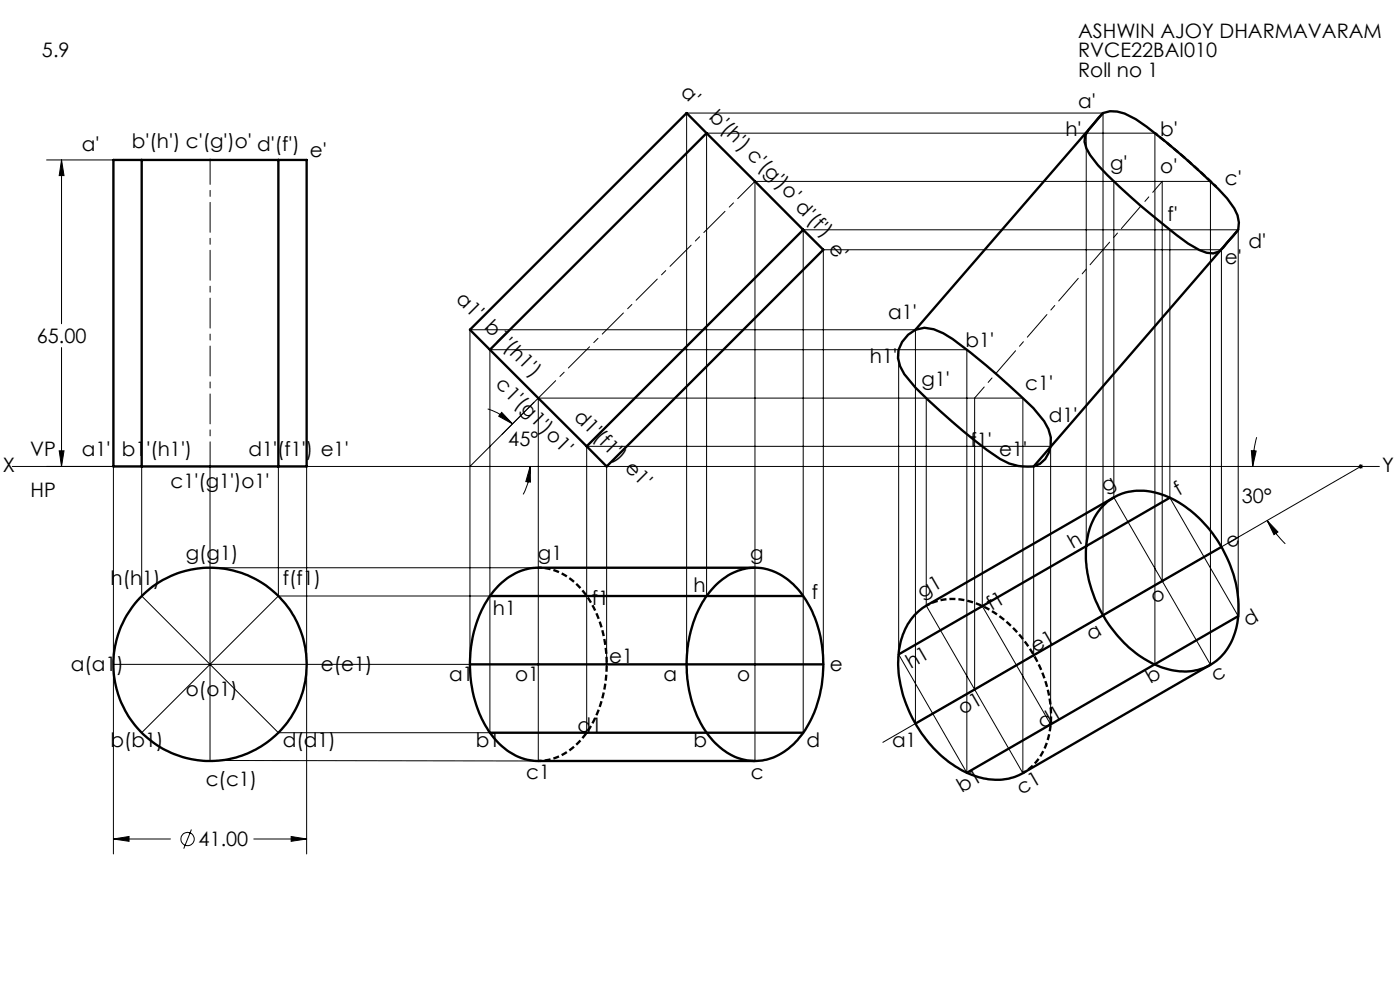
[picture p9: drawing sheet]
<svg xmlns="http://www.w3.org/2000/svg" width="297mm" height="210mm" viewBox="0 0 297 210" stroke-linecap="round" stroke-linejoin="round" font-family="sans-serif">
<g fill="none" stroke="#000" stroke-width=".21">
<path d="M9.9 33.9h33.4M13.1 33.9l.5 3.3h-1zM13.1 33.9v34.8M230.5 28l-.1 87.8M236.3 38.5v67l10.3 17.8M246.6 38.5v84.8M248.2 48.7v56.9l14.5 25.1v-82h-92.3v106.7M259.1 53h-84.4v87.9M259.1 53v63M259.1 53h-.2M13.1 73.7v25.2M190.6 74.2v64.6l14.5 25.1v-89.7h-101.2v81.2h-44.8l-29-29v-27.5"/>
<path d="M2.6 98.9h290M12.6 95.6h1l-.5 3.3zM24.1 98.9v42h75.6v-71h94.5v83.6M44.6 98.9v62.5M59.1 98.9v27.5M65.1 98.9v42M103.5 86.7a12.9 12.9 0 0 1 5.2 3.2M106.4 87.5l2.3 2.4-2.9-1.6zM112.5 98.9v3.4l-1-.1zM112.5 98.9a12.9 12.9 0 0 1-1.5 6M113.3 85.3l-6.8 6.9M114.2 84.4v77l-67.7-.1"/>
<path d="M114.2 84.4h102.8v79.6l-20.5-35.5v-44.1M114.2 84.4l-14.5 14.5M128.7 98.9v42M206.8 84.4v61.9M208.4 94.7v33.9l14.5 25.1v-59h-98.4v60.7M219.3 98.9v40.1M265.5 95.6l1 .1-.8 3.2zM266.6 92.7l-.2 .7a24.4 24.4 0 0 0-.7 5.5M288.3 98.6l.7 .7M288.7 98.5v.9M288.7 98.9l-101.4 58.6M289 98.6l-.7 .7"/>
<path d="M268.8 110.4l2.3 2.4-.8 .6zM268.8 110.4a23.6 23.6 0 0 0 3.9 4.9M44.6 120.4h69.6M59.1 126.4l-29 29M59.1 126.4h44.8M149.9 126.4v-98.2h95.1v112.7M234 130.5v-106.5h-88.3v116.9M246.6 123.3l10.2 17.7v-102.5h-96.6v122.9M24.1 142.2v38.9M65.1 142.2v38.9M24.1 178l3.3-.6v1.1zM24.1 178h12.1"/>
<path d="M40.6 176l-1.6 4M53.8 178h11.3M61.8 177.4l3.3 .6-3.3 .5z"/>
<circle cx="39.8" cy="178" r="1.41"/>
</g>
<g fill="none" stroke="#000" stroke-width=".5">
<path d="M24.1 33.9h41v65h-41zM30.1 33.9v65M59.1 33.9v65M149.9 28.2l-4.2-4.2-46 45.9 24.8 24.8M149.9 28.2l-46 46M149.9 28.2l20.5 20.5M234 24l-39.8 45.9M234 24a7.4 7.4 0 0 1 6.9 1.3 134.5 134.5 0 0 1 19.4 16.8l1.5 2.1 .7 1.5 .3 1.5-.1 1.5M234 24l-3 3.5-.8 1.3-.1 1.3 .4 1.4 .7 1.4a65.7 65.7 0 0 0 10.8 10.8l2.3 1.9a62.6 62.6 0 0 0 10.2 7.4l1.5 .6 1.4 .2 1.2-.4 .9-.9 3.2-3.8M170.4 48.7l4.3 4.3-46 45.9-4.2-4.2M170.4 48.7l-45.9 46M262.7 48.7l-43.4 50.2"/>
<path d="M192.7 71l1.5-1.1 1.9-.4 2 .3 2 .9a98.2 98.2 0 0 1 14 11.1l5.1 4.8 2.3 2.8a6.3 6.3 0 0 1-.9 9l-1.3 .5a11.8 11.8 0 0 1-7.1-1.5 126.7 126.7 0 0 1-18-15.2l-2.4-2.8a5.9 5.9 0 0 1 .9-8.4zM234.1 107.2a11.9 11.9 0 0 1 13.5-1.9 26.6 26.6 0 0 1 15 26.3 11.9 11.9 0 0 1-8.1 10.4 15.2 15.2 0 0 1-12.7-2.9 27.2 27.2 0 0 1-11.4-23.3 13.8 13.8 0 0 1 3.7-8.6zM236.3 105.5l-39.8 23a13.1 13.1 0 0 0-5.9 11.4 27 27 0 0 0 14.5 24 12.9 12.9 0 0 0 11.9 .1l39.8-23M248.2 105.6l-57.6 33.2M259.1 116l-64.9 37.5M103.9 126.4h66.5M152 123.9a11.2 11.2 0 0 1 16.6 .4 24.7 24.7 0 0 1 5.9 19.7 21.9 21.9 0 0 1-7.2 14.8 11.1 11.1 0 0 1-15.5-1.1 24.5 24.5 0 0 1-6-19.5 22.5 22.5 0 0 1 6.2-14.3zM160.2 120.4h-46a13.1 13.1 0 0 0-10.9 7 27 27 0 0 0 .6 28 13 13 0 0 0 10.3 6h46M262.7 130.7l-57.6 33.2M99.7 140.9h75M103.9 155.4h66.5"/>
<circle cx="44.6" cy="140.9" r="20.5"/>
</g>
<path d="M245 28.2l7.2 6.1 5.8 5.3M114.2 161.4a13.1 13.1 0 0 0 10.9-6.9 26.9 26.9 0 0 0-1-28.5 12.6 12.6 0 0 0-9.9-5.6M217 164a13.1 13.1 0 0 0 6-11.5 26.9 26.9 0 0 0-15.1-24.2 12.6 12.6 0 0 0-11.4 .2" fill="none" stroke="#000" stroke-width=".5" stroke-dasharray="1.3 .6" stroke-dashoffset=".6" stroke-linecap="butt"/>
<path d="M44.6 98.9v-65M114.2 84.4l46-45.9" fill="none" stroke="#000" stroke-width=".21" stroke-dasharray="6.3 1.3 1.3 1.3" stroke-dashoffset="1.2"/>
<path d="M246.6 38.5l-39.8 45.9" fill="none" stroke="#000" stroke-width=".21" stroke-dasharray="6.3 1.3 1.3 1.3" stroke-dashoffset="3.3"/>
<path d="M24.1 178l3.3-.6v1.1zM61.8 177.4l3.3 .6-3.3 .5zM112.5 98.9v3.4l-1-.1zM106.4 87.5l2.3 2.4-2.9-1.6zM265.5 95.6l1 .1-.8 3.2zM268.8 110.4l2.3 2.4-.8 .6zM12.6 95.6h1l-.5 3.3zM13.1 33.9l.5 3.3h-1z" fill="#000"/>
<g font-size="4.2">
<text x="228.7" y="8">ASHWIN AJOY DHARMAVARAM</text>
<text x="8.9" y="12.2">5.9</text>
<text x="228.7" y="12.2">RVCE22BAI010</text>
<text x="228.7" y="16.4">Roll no 1</text>
<text x="144.2" y="19.8" transform="rotate(45 144.2 19.8)">a'</text>
<text x="228.7" y="22.9">a'</text>
<text x="150.2" y="25" transform="rotate(45 150.2 25)">b'(h') c'(g')o' d'(f')</text>
<text x="226" y="28.9">h'</text>
<text x="246.1" y="28.9">b'</text>
<text x="17.4" y="32.1">a'</text>
<text x="28" y="31.4">b'(h') c'(g')o' d'(f')</text>
<text x="65.7" y="33.3">e'</text>
<text x="235.5" y="36.1">g'</text>
<text x="246.1" y="36.7">o'</text>
<text x="259.9" y="39.3">c'</text>
<text x="247.7" y="46.9">f'</text>
<text x="175.6" y="53" transform="rotate(45 175.6 53)">e'</text>
<text x="264.8" y="52.5">d'</text>
<text x="259.9" y="56">e'</text>
<text x="96.6" y="63.6" transform="rotate(45 96.6 63.6)">a1' b1'(h1')</text>
<text x="188.4" y="67.7">a1'</text>
<text x="7.8" y="72.8">65.00</text>
<text x="184.5" y="76.9">h1'</text>
<text x="204.9" y="73.7">b1'</text>
<text x="105" y="81.8" transform="rotate(45 105 81.8)">c1'(g1')o1'</text>
<text x="195.5" y="82">g1'</text>
<text x="217.5" y="82.7">c1'</text>
<text x="121.6" y="88.6" transform="rotate(45 121.6 88.6)">d1'(f1') e1'</text>
<text x="222.5" y="89.6">d1'</text>
<text x="107.8" y="94.6">45°</text>
<text x="205.9" y="94.7">f1'</text>
<text x=".6" y="100.2">X</text>
<text x="6.4" y="96.7">VP</text>
<text x="17.4" y="96.7">a1'</text>
<text x="25.8" y="96.7">b1'(h1')</text>
<text x="52.7" y="96.7">d1'(f1') e1'</text>
<text x="212" y="96.7">e1'</text>
<text x="293.2" y="100.2">Y</text>
<text x="6.5" y="105.4">HP</text>
<text x="36.2" y="103.5">c1'(g1')o1'</text>
<text x="234.6" y="104.6" transform="rotate(-30 234.6 104.6)">g</text>
<text x="250.1" y="105.2" transform="rotate(-30 250.1 105.2)">f</text>
<text x="263.4" y="106.7">30°</text>
<text x="39.4" y="118.8">g(g1)</text>
<text x="114.1" y="118.8">g1</text>
<text x="159.2" y="118.8">g</text>
<text x="227.6" y="116.4" transform="rotate(-30 227.6 116.4)">h</text>
<text x="261" y="116.5" transform="rotate(-30 261 116.5)">e</text>
<text x="23.5" y="124.1">h(h1)</text>
<text x="60" y="124.1">f(f1)</text>
<text x="147.1" y="125.5">h</text>
<text x="104.6" y="130.5">h1</text>
<text x="125.6" y="128.3">f1</text>
<text x="172.2" y="127">f</text>
<text x="195.6" y="127.1" transform="rotate(-30 195.6 127.1)">g1</text>
<text x="210.3" y="129.7" transform="rotate(-30 210.3 129.7)">f1</text>
<text x="245" y="128.1" transform="rotate(-30 245 128.1)">o</text>
<text x="231.5" y="136" transform="rotate(-30 231.5 136)">a</text>
<text x="264.8" y="133" transform="rotate(-30 264.8 133)">d</text>
<text x="15" y="142.3">a(a1)</text>
<text x="68" y="142.3">e(e1)</text>
<text x="129.2" y="140.7">e1</text>
<text x="176" y="142.3">e</text>
<text x="193.2" y="142" transform="rotate(-30 193.2 142)">h1</text>
<text x="219.7" y="138.6" transform="rotate(-30 219.7 138.6)">e1</text>
<text x="39.4" y="147.7">o(o1)</text>
<text x="95.3" y="144.4">a1</text>
<text x="109.3" y="144.4">o1</text>
<text x="140.8" y="144.4">a</text>
<text x="156.4" y="144.4">o</text>
<text x="244.1" y="145" transform="rotate(-30 244.1 145)">b</text>
<text x="258" y="144.8" transform="rotate(-30 258 144.8)">c</text>
<text x="122.5" y="155.3">d1</text>
<text x="204.2" y="151.7" transform="rotate(-30 204.2 151.7)">o1</text>
<text x="221.1" y="154.6" transform="rotate(-30 221.1 154.6)">d1</text>
<text x="23.5" y="158.5">b(b1)</text>
<text x="60" y="158.5">d(d1)</text>
<text x="100.9" y="158.5">b1</text>
<text x="147.1" y="158.5">b</text>
<text x="171.1" y="158.5">d</text>
<text x="189.2" y="158.5">a1</text>
<text x="43.6" y="166.7">c(c1)</text>
<text x="111.6" y="165.2">c1</text>
<text x="159.3" y="165.2">c</text>
<text x="204.1" y="168.1" transform="rotate(-30 204.1 168.1)">b1</text>
<text x="216.7" y="168.6" transform="rotate(-30 216.7 168.6)">c1</text>
<text x="42.1" y="179.5">41.00</text>
</g>
</svg>
